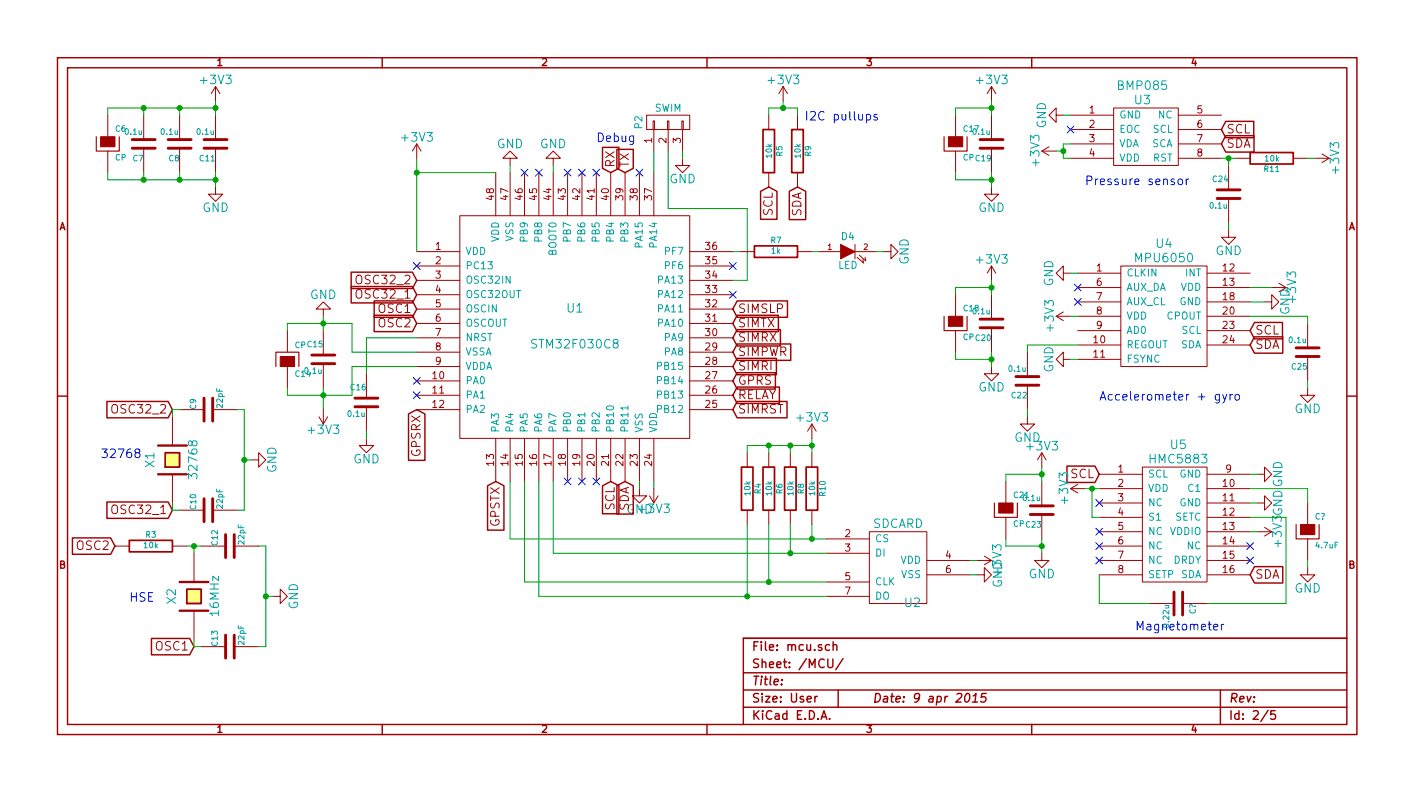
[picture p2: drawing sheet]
EESchema Schematic File Version 2
LIBS:power
LIBS:device
LIBS:transistors
LIBS:conn
LIBS:linear
LIBS:regul
LIBS:74xx
LIBS:cmos4000
LIBS:adc-dac
LIBS:memory
LIBS:xilinx
LIBS:special
LIBS:microcontrollers
LIBS:dsp
LIBS:microchip
LIBS:analog_switches
LIBS:motorola
LIBS:texas
LIBS:intel
LIBS:audio
LIBS:interface
LIBS:digital-audio
LIBS:philips
LIBS:display
LIBS:cypress
LIBS:siliconi
LIBS:opto
LIBS:atmel
LIBS:contrib
LIBS:valves
LIBS:rfcom
LIBS:dc-dc
LIBS:stm32
LIBS:diy_diodes
LIBS:relays
LIBS:sensors
LIBS:tracker-cache
EELAYER 27 0
EELAYER END
$Descr User 9843 5512
encoding utf-8
Sheet 2 5
Title ""
Date "9 apr 2015"
Rev ""
Comp ""
Comment1 ""
Comment2 ""
Comment3 ""
Comment4 ""
$EndDescr
$Comp
L CRYSTAL X2
U 1 1
P 1350 4150
F 0 "X2" H 1350 4300 60  0000 C CNN
F 1 "16MHz" H 1350 4000 60  0000 C CNN
F 2 "" H 1350 4150 60  0000 C CNN
F 3 "" H 1350 4150 60  0000 C CNN
	1    1350 4150
	0    -1   -1   0   
$EndComp
$Comp
L C C13
U 1 1
P 1600 4500
F 0 "C13" H 1600 4600 40  0000 L CNN
F 1 "22pF" H 1606 4415 40  0000 L CNN
F 2 "" H 1638 4350 30  0000 C CNN
F 3 "" H 1600 4500 60  0000 C CNN
	1    1600 4500
	0    -1   -1   0   
$EndComp
$Comp
L C C12
U 1 1
P 1600 3800
F 0 "C12" H 1600 3900 40  0000 L CNN
F 1 "22pF" H 1606 3715 40  0000 L CNN
F 2 "" H 1638 3650 30  0000 C CNN
F 3 "" H 1600 3800 60  0000 C CNN
	1    1600 3800
	0    -1   -1   0   
$EndComp
$Comp
L GND #PWR9
U 1 1
P 1900 4150
F 0 "#PWR9" H 1900 3900 60  0001 C CNN
F 1 "GND" H 1900 4000 60  0000 C CNN
F 2 "" H 1900 4150 60  0000 C CNN
F 3 "" H 1900 4150 60  0000 C CNN
	1    1900 4150
	0    -1   -1   0   
$EndComp
$Comp
L SDCARD_HOLDER U2
U 1 1
P 6250 3950
F 0 "U2" H 6350 3700 60  0000 C CNN
F 1 "SDCARD" H 6250 4250 60  0000 C CNN
F 2 "" H 6250 3950 60  0000 C CNN
F 3 "" H 6250 3950 60  0000 C CNN
	1    6250 3950
	1    0    0    -1  
$EndComp
$Comp
L GND #PWR23
U 1 1
P 6800 4000
F 0 "#PWR23" H 6800 3750 60  0001 C CNN
F 1 "GND" H 6800 3850 60  0000 C CNN
F 2 "" H 6800 4000 60  0000 C CNN
F 3 "" H 6800 4000 60  0000 C CNN
	1    6800 4000
	0    -1   -1   0   
$EndComp
$Comp
L R R10
U 1 1
P 5650 3400
F 0 "R10" V 5730 3400 40  0000 C CNN
F 1 "10k" V 5657 3401 40  0000 C CNN
F 2 "" V 5580 3400 30  0000 C CNN
F 3 "" H 5650 3400 30  0000 C CNN
	1    5650 3400
	1    0    0    -1  
$EndComp
$Comp
L R R8
U 1 1
P 5500 3400
F 0 "R8" V 5580 3400 40  0000 C CNN
F 1 "10k" V 5507 3401 40  0000 C CNN
F 2 "" V 5430 3400 30  0000 C CNN
F 3 "" H 5500 3400 30  0000 C CNN
	1    5500 3400
	1    0    0    -1  
$EndComp
$Comp
L R R6
U 1 1
P 5350 3400
F 0 "R6" V 5430 3400 40  0000 C CNN
F 1 "10k" V 5357 3401 40  0000 C CNN
F 2 "" V 5280 3400 30  0000 C CNN
F 3 "" H 5350 3400 30  0000 C CNN
	1    5350 3400
	1    0    0    -1  
$EndComp
$Comp
L R R4
U 1 1
P 5200 3400
F 0 "R4" V 5280 3400 40  0000 C CNN
F 1 "10k" V 5207 3401 40  0000 C CNN
F 2 "" V 5130 3400 30  0000 C CNN
F 3 "" H 5200 3400 30  0000 C CNN
	1    5200 3400
	1    0    0    -1  
$EndComp
Text GLabel 1350 4500 0    60   Input ~ 0
OSC1
Text GLabel 800  3800 0    60   Input ~ 0
OSC2
$Comp
L STM32F030C8 U1
U 1 1
P 4000 2250
F 0 "U1" H 4000 2350 60  0000 C CNN
F 1 "STM32F030C8" H 4000 2100 60  0000 C CNN
F 2 "" H 3600 1950 60  0000 C CNN
F 3 "" H 3600 1950 60  0000 C CNN
	1    4000 2250
	1    0    0    -1  
$EndComp
Wire Wire Line
	1850 4500 1800 4500
Wire Wire Line
	1850 3800 1850 4500
Wire Wire Line
	1850 3800 1800 3800
Wire Wire Line
	1350 3800 1350 3850
Wire Wire Line
	1350 4500 1350 4450
Wire Wire Line
	1900 4150 1850 4150
Connection ~ 1850 4150
Wire Wire Line
	5350 3650 5350 4050
Wire Wire Line
	5200 3650 5200 4150
Wire Wire Line
	5500 3650 5500 3850
Wire Wire Line
	5650 3650 5650 3750
Wire Wire Line
	3550 3750 5750 3750
Connection ~ 5650 3750
Wire Wire Line
	3850 3850 5750 3850
Connection ~ 5500 3850
Wire Wire Line
	3650 4050 5750 4050
Connection ~ 5350 4050
Connection ~ 5200 4150
Wire Wire Line
	5200 3150 5200 3100
Wire Wire Line
	5200 3100 5650 3100
Wire Wire Line
	5650 3050 5650 3150
Wire Wire Line
	5500 3150 5500 3100
Connection ~ 5500 3100
Connection ~ 5350 3100
Wire Wire Line
	1300 3800 1400 3800
Wire Wire Line
	1400 4500 1350 4500
Wire Wire Line
	2900 1100 2900 1750
Wire Wire Line
	2900 1200 3450 1200
$Comp
L GND #PWR10
U 1 1
P 2250 2200
F 0 "#PWR10" H 2250 1950 60  0001 C CNN
F 1 "GND" H 2250 2050 60  0000 C CNN
F 2 "" H 2250 2200 60  0000 C CNN
F 3 "" H 2250 2200 60  0000 C CNN
	1    2250 2200
	-1   0    0    1   
$EndComp
$Comp
L GND #PWR14
U 1 1
P 3550 1150
F 0 "#PWR14" H 3550 900 60  0001 C CNN
F 1 "GND" H 3550 1000 60  0000 C CNN
F 2 "" H 3550 1150 60  0000 C CNN
F 3 "" H 3550 1150 60  0000 C CNN
	1    3550 1150
	-1   0    0    1   
$EndComp
$Comp
L C C7
U 1 1
P 1000 1000
F 0 "C7" H 1000 1100 40  0000 L CNN
F 1 "0.1u" H 1006 915 40  0000 L CNN
F 2 "" H 1038 850 30  0000 C CNN
F 3 "" H 1000 1000 60  0000 C CNN
	1    1000 1000
	-1   0    0    1   
$EndComp
Wire Wire Line
	2450 2450 2900 2450
Connection ~ 2900 1200
Wire Wire Line
	2450 2550 2900 2550
$Comp
L GND #PWR16
U 1 1
P 4450 3400
F 0 "#PWR16" H 4450 3150 60  0001 C CNN
F 1 "GND" H 4450 3250 60  0000 C CNN
F 2 "" H 4450 3400 60  0000 C CNN
F 3 "" H 4450 3400 60  0000 C CNN
	1    4450 3400
	1    0    0    -1  
$EndComp
Wire Wire Line
	4450 3400 4450 3350
Wire Wire Line
	4550 3400 4550 3350
$Comp
L CRYSTAL X1
U 1 1
P 1200 3200
F 0 "X1" H 1200 3350 60  0000 C CNN
F 1 "32768" H 1200 3050 60  0000 C CNN
F 2 "" H 1200 3200 60  0000 C CNN
F 3 "" H 1200 3200 60  0000 C CNN
	1    1200 3200
	0    -1   -1   0   
$EndComp
$Comp
L C C10
U 1 1
P 1450 3550
F 0 "C10" H 1450 3650 40  0000 L CNN
F 1 "22pF" H 1456 3465 40  0000 L CNN
F 2 "" H 1488 3400 30  0000 C CNN
F 3 "" H 1450 3550 60  0000 C CNN
	1    1450 3550
	0    -1   -1   0   
$EndComp
$Comp
L C C9
U 1 1
P 1450 2850
F 0 "C9" H 1450 2950 40  0000 L CNN
F 1 "22pF" H 1456 2765 40  0000 L CNN
F 2 "" H 1488 2700 30  0000 C CNN
F 3 "" H 1450 2850 60  0000 C CNN
	1    1450 2850
	0    -1   -1   0   
$EndComp
$Comp
L GND #PWR8
U 1 1
P 1750 3200
F 0 "#PWR8" H 1750 2950 60  0001 C CNN
F 1 "GND" H 1750 3050 60  0000 C CNN
F 2 "" H 1750 3200 60  0000 C CNN
F 3 "" H 1750 3200 60  0000 C CNN
	1    1750 3200
	0    -1   -1   0   
$EndComp
Text GLabel 1200 3550 0    60   Input ~ 0
OSC32_1
Text GLabel 1200 2850 0    60   Input ~ 0
OSC32_2
Wire Wire Line
	1700 3550 1650 3550
Wire Wire Line
	1700 2850 1700 3550
Wire Wire Line
	1700 2850 1650 2850
Wire Wire Line
	1200 2850 1200 2900
Wire Wire Line
	1200 3550 1200 3500
Wire Wire Line
	1750 3200 1700 3200
Connection ~ 1700 3200
Wire Wire Line
	1250 2850 1200 2850
Wire Wire Line
	1250 3550 1200 3550
$Comp
L R R3
U 1 1
P 1050 3800
F 0 "R3" V 1130 3800 40  0000 C CNN
F 1 "10k" V 1057 3801 40  0000 C CNN
F 2 "" V 980 3800 30  0000 C CNN
F 3 "" H 1050 3800 30  0000 C CNN
	1    1050 3800
	0    -1   -1   0   
$EndComp
Connection ~ 1350 3800
Text Notes 700  3200 0    60   ~ 0
32768
Text Notes 900  4200 0    60   ~ 0
HSE
Text GLabel 2900 2250 0    60   Input ~ 0
OSC2
Text GLabel 2900 2150 0    60   Input ~ 0
OSC1
Text GLabel 2900 1950 0    60   Input ~ 0
OSC32_2
Text GLabel 2900 2050 0    60   Input ~ 0
OSC32_1
$Comp
L GND #PWR15
U 1 1
P 3850 1150
F 0 "#PWR15" H 3850 900 60  0001 C CNN
F 1 "GND" H 3850 1000 60  0000 C CNN
F 2 "" H 3850 1150 60  0000 C CNN
F 3 "" H 3850 1150 60  0000 C CNN
	1    3850 1150
	-1   0    0    1   
$EndComp
Wire Wire Line
	3850 1150 3850 1200
$Comp
L CP C6
U 1 1
P 750 1000
F 0 "C6" H 800 1100 40  0000 L CNN
F 1 "CP" H 800 900 40  0000 L CNN
F 2 "" H 850 850 30  0000 C CNN
F 3 "" H 750 1000 300 0000 C CNN
	1    750  1000
	1    0    0    -1  
$EndComp
$Comp
L C C8
U 1 1
P 1250 1000
F 0 "C8" H 1250 1100 40  0000 L CNN
F 1 "0.1u" H 1256 915 40  0000 L CNN
F 2 "" H 1288 850 30  0000 C CNN
F 3 "" H 1250 1000 60  0000 C CNN
	1    1250 1000
	-1   0    0    1   
$EndComp
$Comp
L C C11
U 1 1
P 1500 1000
F 0 "C11" H 1500 1100 40  0000 L CNN
F 1 "0.1u" H 1506 915 40  0000 L CNN
F 2 "" H 1538 850 30  0000 C CNN
F 3 "" H 1500 1000 60  0000 C CNN
	1    1500 1000
	-1   0    0    1   
$EndComp
Wire Wire Line
	3550 1150 3550 1200
Wire Wire Line
	750  1200 750  1250
Wire Wire Line
	750  1250 1500 1250
Wire Wire Line
	1500 1200 1500 1300
Wire Wire Line
	1500 700  1500 800 
Wire Wire Line
	750  750  1500 750 
Wire Wire Line
	750  750  750  800 
Wire Wire Line
	1000 800  1000 750 
Connection ~ 1000 750 
Wire Wire Line
	1250 800  1250 750 
Connection ~ 1250 750 
Wire Wire Line
	1250 1200 1250 1250
Connection ~ 1250 1250
Wire Wire Line
	1000 1200 1000 1250
Connection ~ 1000 1250
$Comp
L GND #PWR7
U 1 1
P 1500 1300
F 0 "#PWR7" H 1500 1050 60  0001 C CNN
F 1 "GND" H 1500 1150 60  0000 C CNN
F 2 "" H 1500 1300 60  0000 C CNN
F 3 "" H 1500 1300 60  0000 C CNN
	1    1500 1300
	1    0    0    -1  
$EndComp
Connection ~ 1500 1250
Connection ~ 1500 750 
$Comp
L CP C14
U 1 1
P 2000 2500
F 0 "C14" H 2050 2600 40  0000 L CNN
F 1 "CP" H 2050 2400 40  0000 L CNN
F 2 "" H 2100 2350 30  0000 C CNN
F 3 "" H 2000 2500 300 0000 C CNN
	1    2000 2500
	1    0    0    1   
$EndComp
$Comp
L C C15
U 1 1
P 2250 2500
F 0 "C15" H 2250 2600 40  0000 L CNN
F 1 "0.1u" H 2256 2415 40  0000 L CNN
F 2 "" H 2288 2350 30  0000 C CNN
F 3 "" H 2250 2500 60  0000 C CNN
	1    2250 2500
	-1   0    0    -1  
$EndComp
Wire Wire Line
	2000 2300 2000 2250
Wire Wire Line
	2000 2250 2450 2250
Wire Wire Line
	2250 2200 2250 2300
Wire Wire Line
	2000 2700 2000 2750
Wire Wire Line
	2000 2750 2450 2750
Wire Wire Line
	2250 2700 2250 2850
Wire Wire Line
	2450 2250 2450 2450
Connection ~ 2250 2250
Wire Wire Line
	2450 2750 2450 2550
Connection ~ 2250 2750
$Comp
L +3V3 #PWR11
U 1 1
P 2250 2850
F 0 "#PWR11" H 2250 2700 60  0001 C CNN
F 1 "+3V3" H 2250 2990 60  0000 C CNN
F 2 "" H 2250 2850 60  0000 C CNN
F 3 "" H 2250 2850 60  0000 C CNN
	1    2250 2850
	-1   0    0    1   
$EndComp
$Comp
L +3V3 #PWR6
U 1 1
P 1500 700
F 0 "#PWR6" H 1500 550 60  0001 C CNN
F 1 "+3V3" H 1500 840 60  0000 C CNN
F 2 "" H 1500 700 60  0000 C CNN
F 3 "" H 1500 700 60  0000 C CNN
	1    1500 700 
	1    0    0    -1  
$EndComp
$Comp
L +3V3 #PWR13
U 1 1
P 2900 1100
F 0 "#PWR13" H 2900 950 60  0001 C CNN
F 1 "+3V3" H 2900 1240 60  0000 C CNN
F 2 "" H 2900 1100 60  0000 C CNN
F 3 "" H 2900 1100 60  0000 C CNN
	1    2900 1100
	1    0    0    -1  
$EndComp
$Comp
L +3V3 #PWR17
U 1 1
P 4550 3400
F 0 "#PWR17" H 4550 3250 60  0001 C CNN
F 1 "+3V3" H 4550 3540 60  0000 C CNN
F 2 "" H 4550 3400 60  0000 C CNN
F 3 "" H 4550 3400 60  0000 C CNN
	1    4550 3400
	-1   0    0    1   
$EndComp
$Comp
L +3V3 #PWR19
U 1 1
P 5650 3050
F 0 "#PWR19" H 5650 2900 60  0001 C CNN
F 1 "+3V3" H 5650 3190 60  0000 C CNN
F 2 "" H 5650 3050 60  0000 C CNN
F 3 "" H 5650 3050 60  0000 C CNN
	1    5650 3050
	1    0    0    -1  
$EndComp
$Comp
L +3V3 #PWR22
U 1 1
P 6800 3900
F 0 "#PWR22" H 6800 3750 60  0001 C CNN
F 1 "+3V3" H 6800 4040 60  0000 C CNN
F 2 "" H 6800 3900 60  0000 C CNN
F 3 "" H 6800 3900 60  0000 C CNN
	1    6800 3900
	0    1    1    0   
$EndComp
$Comp
L C C16
U 1 1
P 2550 2800
F 0 "C16" H 2550 2900 40  0000 L CNN
F 1 "0.1u" H 2556 2715 40  0000 L CNN
F 2 "" H 2588 2650 30  0000 C CNN
F 3 "" H 2550 2800 60  0000 C CNN
	1    2550 2800
	-1   0    0    -1  
$EndComp
$Comp
L GND #PWR12
U 1 1
P 2550 3050
F 0 "#PWR12" H 2550 2800 60  0001 C CNN
F 1 "GND" H 2550 2900 60  0000 C CNN
F 2 "" H 2550 3050 60  0000 C CNN
F 3 "" H 2550 3050 60  0000 C CNN
	1    2550 3050
	1    0    0    -1  
$EndComp
Wire Wire Line
	2550 3050 2550 3000
Wire Wire Line
	2900 2350 2550 2350
Wire Wire Line
	2550 2350 2550 2600
Text GLabel 5100 2350 2    60   Input ~ 0
SIMRX
Text GLabel 5100 2250 2    60   Input ~ 0
SIMTX
Text GLabel 2900 2850 3    60   Input ~ 0
GPSRX
Text GLabel 3450 3350 3    60   Input ~ 0
GPSTX
$Comp
L CONN_01X03 P2
U 1 1
P 4650 850
F 0 "P2" H 4650 1050 50  0000 C CNN
F 1 "SWIM" V 4750 850 50  0000 C CNN
F 2 "" H 4650 850 60  0000 C CNN
F 3 "" H 4650 850 60  0000 C CNN
	1    4650 850 
	0    -1   -1   0   
$EndComp
Wire Wire Line
	4550 1200 4550 1050
Wire Wire Line
	5100 1950 5200 1950
Wire Wire Line
	5200 1950 5200 1450
Wire Wire Line
	5200 1450 4650 1450
Wire Wire Line
	4650 1450 4650 1050
$Comp
L GND #PWR18
U 1 1
P 4750 1100
F 0 "#PWR18" H 4750 850 60  0001 C CNN
F 1 "GND" H 4750 950 60  0000 C CNN
F 2 "" H 4750 1100 60  0000 C CNN
F 3 "" H 4750 1100 60  0000 C CNN
	1    4750 1100
	1    0    0    -1  
$EndComp
Wire Wire Line
	4750 1100 4750 1050
$Comp
L GND #PWR32
U 1 1
P 7400 800
F 0 "#PWR32" H 7400 550 60  0001 C CNN
F 1 "GND" H 7400 650 60  0000 C CNN
F 2 "" H 7400 800 60  0000 C CNN
F 3 "" H 7400 800 60  0000 C CNN
	1    7400 800 
	0    1    1    0   
$EndComp
$Comp
L +3V3 #PWR31
U 1 1
P 7350 1050
F 0 "#PWR31" H 7350 900 60  0001 C CNN
F 1 "+3V3" H 7350 1190 60  0000 C CNN
F 2 "" H 7350 1050 60  0000 C CNN
F 3 "" H 7350 1050 60  0000 C CNN
	1    7350 1050
	0    -1   -1   0   
$EndComp
$Comp
L BMP085 U3
U 1 1
P 8000 950
F 0 "U3" H 7950 1200 60  0000 C CNN
F 1 "BMP085" H 7950 1300 60  0000 C CNN
F 2 "" H 7750 950 60  0000 C CNN
F 3 "" H 7750 950 60  0000 C CNN
	1    8000 950 
	1    0    0    -1  
$EndComp
NoConn ~ 7450 900 
Wire Wire Line
	7450 1100 7400 1100
Wire Wire Line
	7400 1100 7400 1000
Wire Wire Line
	7400 1000 7450 1000
Wire Wire Line
	7350 1050 7400 1050
Connection ~ 7400 1050
Wire Wire Line
	7400 800  7450 800 
$Comp
L R R11
U 1 1
P 8850 1100
F 0 "R11" V 8930 1100 40  0000 C CNN
F 1 "10k" V 8857 1101 40  0000 C CNN
F 2 "" V 8780 1100 30  0000 C CNN
F 3 "" H 8850 1100 30  0000 C CNN
	1    8850 1100
	0    1    1    0   
$EndComp
$Comp
L C C24
U 1 1
P 8550 1350
F 0 "C24" H 8550 1450 40  0000 L CNN
F 1 "0.1u" H 8556 1265 40  0000 L CNN
F 2 "" H 8588 1200 30  0000 C CNN
F 3 "" H 8550 1350 60  0000 C CNN
	1    8550 1350
	-1   0    0    -1  
$EndComp
$Comp
L GND #PWR37
U 1 1
P 8550 1600
F 0 "#PWR37" H 8550 1350 60  0001 C CNN
F 1 "GND" H 8550 1450 60  0000 C CNN
F 2 "" H 8550 1600 60  0000 C CNN
F 3 "" H 8550 1600 60  0000 C CNN
	1    8550 1600
	1    0    0    -1  
$EndComp
$Comp
L +3V3 #PWR44
U 1 1
P 9150 1100
F 0 "#PWR44" H 9150 950 60  0001 C CNN
F 1 "+3V3" H 9150 1240 60  0000 C CNN
F 2 "" H 9150 1100 60  0000 C CNN
F 3 "" H 9150 1100 60  0000 C CNN
	1    9150 1100
	0    1    1    0   
$EndComp
Wire Wire Line
	8500 1100 8600 1100
Wire Wire Line
	8550 1150 8550 1100
Connection ~ 8550 1100
Wire Wire Line
	9100 1100 9150 1100
Wire Wire Line
	8550 1600 8550 1550
Text GLabel 8500 900  2    60   Input ~ 0
SCL
Text GLabel 8500 1000 2    60   Input ~ 0
SDA
$Comp
L MPU6050 U4
U 1 1
P 8100 2200
F 0 "U4" H 8100 2700 60  0000 C CNN
F 1 "MPU6050" H 8100 2600 60  0000 C CNN
F 2 "" H 7900 2200 60  0000 C CNN
F 3 "" H 7900 2200 60  0000 C CNN
	1    8100 2200
	1    0    0    -1  
$EndComp
Text GLabel 8700 2300 2    60   Input ~ 0
SCL
Text GLabel 8700 2400 2    60   Input ~ 0
SDA
$Comp
L GND #PWR41
U 1 1
P 8800 2100
F 0 "#PWR41" H 8800 1850 60  0001 C CNN
F 1 "GND" H 8800 1950 60  0000 C CNN
F 2 "" H 8800 2100 60  0000 C CNN
F 3 "" H 8800 2100 60  0000 C CNN
	1    8800 2100
	0    -1   -1   0   
$EndComp
$Comp
L +3V3 #PWR42
U 1 1
P 8850 2000
F 0 "#PWR42" H 8850 1850 60  0001 C CNN
F 1 "+3V3" H 8850 2140 60  0000 C CNN
F 2 "" H 8850 2000 60  0000 C CNN
F 3 "" H 8850 2000 60  0000 C CNN
	1    8850 2000
	0    1    1    0   
$EndComp
$Comp
L +3V3 #PWR34
U 1 1
P 7450 2200
F 0 "#PWR34" H 7450 2050 60  0001 C CNN
F 1 "+3V3" H 7450 2340 60  0000 C CNN
F 2 "" H 7450 2200 60  0000 C CNN
F 3 "" H 7450 2200 60  0000 C CNN
	1    7450 2200
	0    -1   -1   0   
$EndComp
NoConn ~ 7500 2100
NoConn ~ 7500 2000
$Comp
L GND #PWR35
U 1 1
P 7450 2500
F 0 "#PWR35" H 7450 2250 60  0001 C CNN
F 1 "GND" H 7450 2350 60  0000 C CNN
F 2 "" H 7450 2500 60  0000 C CNN
F 3 "" H 7450 2500 60  0000 C CNN
	1    7450 2500
	0    1    1    0   
$EndComp
Wire Wire Line
	7450 2200 7500 2200
Wire Wire Line
	8800 2100 8700 2100
Wire Wire Line
	8850 2000 8700 2000
Wire Wire Line
	7450 2500 7500 2500
$Comp
L GND #PWR33
U 1 1
P 7450 1900
F 0 "#PWR33" H 7450 1650 60  0001 C CNN
F 1 "GND" H 7450 1750 60  0000 C CNN
F 2 "" H 7450 1900 60  0000 C CNN
F 3 "" H 7450 1900 60  0000 C CNN
	1    7450 1900
	0    1    1    0   
$EndComp
Wire Wire Line
	7450 1900 7500 1900
$Comp
L C C20
U 1 1
P 6900 2250
F 0 "C20" H 6900 2350 40  0000 L CNN
F 1 "0.1u" H 6906 2165 40  0000 L CNN
F 2 "" H 6938 2100 30  0000 C CNN
F 3 "" H 6900 2250 60  0000 C CNN
	1    6900 2250
	-1   0    0    1   
$EndComp
$Comp
L CP C18
U 1 1
P 6650 2250
F 0 "C18" H 6700 2350 40  0000 L CNN
F 1 "CP" H 6700 2150 40  0000 L CNN
F 2 "" H 6750 2100 30  0000 C CNN
F 3 "" H 6650 2250 300 0000 C CNN
	1    6650 2250
	1    0    0    -1  
$EndComp
$Comp
L +3V3 #PWR26
U 1 1
P 6900 1950
F 0 "#PWR26" H 6900 1800 60  0001 C CNN
F 1 "+3V3" H 6900 2090 60  0000 C CNN
F 2 "" H 6900 1950 60  0000 C CNN
F 3 "" H 6900 1950 60  0000 C CNN
	1    6900 1950
	1    0    0    -1  
$EndComp
$Comp
L GND #PWR27
U 1 1
P 6900 2550
F 0 "#PWR27" H 6900 2300 60  0001 C CNN
F 1 "GND" H 6900 2400 60  0000 C CNN
F 2 "" H 6900 2550 60  0000 C CNN
F 3 "" H 6900 2550 60  0000 C CNN
	1    6900 2550
	1    0    0    -1  
$EndComp
Wire Wire Line
	6900 1950 6900 2050
Wire Wire Line
	6900 2000 6650 2000
Wire Wire Line
	6650 2000 6650 2050
Wire Wire Line
	6650 2450 6650 2500
Wire Wire Line
	6650 2500 6900 2500
Wire Wire Line
	6900 2450 6900 2550
Connection ~ 6900 2500
Connection ~ 6900 2000
$Comp
L C C19
U 1 1
P 6900 1000
F 0 "C19" H 6900 1100 40  0000 L CNN
F 1 "0.1u" H 6906 915 40  0000 L CNN
F 2 "" H 6938 850 30  0000 C CNN
F 3 "" H 6900 1000 60  0000 C CNN
	1    6900 1000
	-1   0    0    1   
$EndComp
$Comp
L CP C17
U 1 1
P 6650 1000
F 0 "C17" H 6700 1100 40  0000 L CNN
F 1 "CP" H 6700 900 40  0000 L CNN
F 2 "" H 6750 850 30  0000 C CNN
F 3 "" H 6650 1000 300 0000 C CNN
	1    6650 1000
	1    0    0    -1  
$EndComp
$Comp
L +3V3 #PWR24
U 1 1
P 6900 700
F 0 "#PWR24" H 6900 550 60  0001 C CNN
F 1 "+3V3" H 6900 840 60  0000 C CNN
F 2 "" H 6900 700 60  0000 C CNN
F 3 "" H 6900 700 60  0000 C CNN
	1    6900 700 
	1    0    0    -1  
$EndComp
$Comp
L GND #PWR25
U 1 1
P 6900 1300
F 0 "#PWR25" H 6900 1050 60  0001 C CNN
F 1 "GND" H 6900 1150 60  0000 C CNN
F 2 "" H 6900 1300 60  0000 C CNN
F 3 "" H 6900 1300 60  0000 C CNN
	1    6900 1300
	1    0    0    -1  
$EndComp
Wire Wire Line
	6900 700  6900 800 
Wire Wire Line
	6900 750  6650 750 
Wire Wire Line
	6650 750  6650 800 
Wire Wire Line
	6650 1200 6650 1250
Wire Wire Line
	6650 1250 6900 1250
Wire Wire Line
	6900 1200 6900 1300
Connection ~ 6900 1250
Connection ~ 6900 750 
$Comp
L C C22
U 1 1
P 7150 2650
F 0 "C22" H 7150 2750 40  0000 L CNN
F 1 "0.1u" H 7156 2565 40  0000 L CNN
F 2 "" H 7188 2500 30  0000 C CNN
F 3 "" H 7150 2650 60  0000 C CNN
	1    7150 2650
	-1   0    0    1   
$EndComp
$Comp
L GND #PWR28
U 1 1
P 7150 2900
F 0 "#PWR28" H 7150 2650 60  0001 C CNN
F 1 "GND" H 7150 2750 60  0000 C CNN
F 2 "" H 7150 2900 60  0000 C CNN
F 3 "" H 7150 2900 60  0000 C CNN
	1    7150 2900
	1    0    0    -1  
$EndComp
Wire Wire Line
	7150 2450 7150 2400
Wire Wire Line
	7150 2400 7500 2400
Wire Wire Line
	7150 2900 7150 2850
$Comp
L C C25
U 1 1
P 9100 2450
F 0 "C25" H 9100 2550 40  0000 L CNN
F 1 "0.1u" H 9106 2365 40  0000 L CNN
F 2 "" H 9138 2300 30  0000 C CNN
F 3 "" H 9100 2450 60  0000 C CNN
	1    9100 2450
	-1   0    0    1   
$EndComp
$Comp
L GND #PWR43
U 1 1
P 9100 2700
F 0 "#PWR43" H 9100 2450 60  0001 C CNN
F 1 "GND" H 9100 2550 60  0000 C CNN
F 2 "" H 9100 2700 60  0000 C CNN
F 3 "" H 9100 2700 60  0000 C CNN
	1    9100 2700
	1    0    0    -1  
$EndComp
Wire Wire Line
	9100 2700 9100 2650
Wire Wire Line
	9100 2250 9100 2200
Wire Wire Line
	9100 2200 8700 2200
Text Notes 7550 1300 0    60   ~ 0
Pressure sensor
Text Notes 7650 2800 0    60   ~ 0
Accelerometer + gyro
$Comp
L R R5
U 1 1
P 5350 1050
F 0 "R5" V 5430 1050 40  0000 C CNN
F 1 "10k" V 5357 1051 40  0000 C CNN
F 2 "" V 5280 1050 30  0000 C CNN
F 3 "" H 5350 1050 30  0000 C CNN
	1    5350 1050
	1    0    0    -1  
$EndComp
$Comp
L R R9
U 1 1
P 5550 1050
F 0 "R9" V 5630 1050 40  0000 C CNN
F 1 "10k" V 5557 1051 40  0000 C CNN
F 2 "" V 5480 1050 30  0000 C CNN
F 3 "" H 5550 1050 30  0000 C CNN
	1    5550 1050
	1    0    0    -1  
$EndComp
$Comp
L +3V3 #PWR20
U 1 1
P 5450 700
F 0 "#PWR20" H 5450 550 60  0001 C CNN
F 1 "+3V3" H 5450 840 60  0000 C CNN
F 2 "" H 5450 700 60  0000 C CNN
F 3 "" H 5450 700 60  0000 C CNN
	1    5450 700 
	1    0    0    -1  
$EndComp
Text GLabel 5350 1300 3    60   Input ~ 0
SCL
Text GLabel 5550 1300 3    60   Input ~ 0
SDA
Wire Wire Line
	5350 800  5350 750 
Wire Wire Line
	5350 750  5550 750 
Wire Wire Line
	5550 750  5550 800 
Wire Wire Line
	5450 750  5450 700 
Connection ~ 5450 750 
Text GLabel 4250 3350 3    60   Input ~ 0
SCL
Text GLabel 4350 3350 3    60   Input ~ 0
SDA
$Comp
L LED D4
U 1 1
P 5900 1750
F 0 "D4" H 5900 1850 50  0000 C CNN
F 1 "LED" H 5900 1650 50  0000 C CNN
F 2 "" H 5900 1750 60  0000 C CNN
F 3 "" H 5900 1750 60  0000 C CNN
	1    5900 1750
	1    0    0    -1  
$EndComp
$Comp
L R R7
U 1 1
P 5400 1750
F 0 "R7" V 5480 1750 40  0000 C CNN
F 1 "1k" V 5407 1751 40  0000 C CNN
F 2 "" V 5330 1750 30  0000 C CNN
F 3 "" H 5400 1750 30  0000 C CNN
	1    5400 1750
	0    -1   -1   0   
$EndComp
$Comp
L GND #PWR21
U 1 1
P 6150 1750
F 0 "#PWR21" H 6150 1500 60  0001 C CNN
F 1 "GND" H 6150 1600 60  0000 C CNN
F 2 "" H 6150 1750 60  0000 C CNN
F 3 "" H 6150 1750 60  0000 C CNN
	1    6150 1750
	0    -1   -1   0   
$EndComp
Wire Wire Line
	5100 1750 5150 1750
Wire Wire Line
	5650 1750 5700 1750
Wire Wire Line
	6100 1750 6150 1750
Wire Wire Line
	3550 3750 3550 3350
Wire Wire Line
	3650 4050 3650 3350
Wire Wire Line
	3750 4150 5750 4150
Wire Wire Line
	3750 4150 3750 3350
Wire Wire Line
	3850 3850 3850 3350
Wire Wire Line
	6750 3900 6800 3900
Wire Wire Line
	6800 4000 6750 4000
NoConn ~ 3650 1200
NoConn ~ 3750 1200
NoConn ~ 3950 1200
NoConn ~ 4050 1200
NoConn ~ 4150 1200
NoConn ~ 4450 1200
NoConn ~ 5100 2050
NoConn ~ 4150 3350
NoConn ~ 4050 3350
NoConn ~ 3950 3350
NoConn ~ 2900 2750
NoConn ~ 2900 2650
NoConn ~ 2900 1850
NoConn ~ 5100 1850
Text Notes 5600 850  0    60   ~ 0
I2C pullups
Text GLabel 4250 1200 1    60   Input ~ 0
RX
Text GLabel 4350 1200 1    60   Input ~ 0
TX
Text Notes 4150 1000 0    60   ~ 0
Debug
$Comp
L HMC5883 U5
U 1 1
P 8200 3650
F 0 "U5" H 8200 4200 60  0000 C CNN
F 1 "HMC5883" H 8200 4100 60  0000 C CNN
F 2 "" H 8000 3500 60  0000 C CNN
F 3 "" H 8000 3500 60  0000 C CNN
	1    8200 3650
	1    0    0    -1  
$EndComp
NoConn ~ 8700 3800
NoConn ~ 7650 3800
NoConn ~ 7650 3500
Text GLabel 7650 3300 0    60   Input ~ 0
SCL
Text GLabel 8700 4000 2    60   Input ~ 0
SDA
NoConn ~ 8700 3900
$Comp
L GND #PWR39
U 1 1
P 8750 3500
F 0 "#PWR39" H 8750 3250 60  0001 C CNN
F 1 "GND" H 8750 3350 60  0000 C CNN
F 2 "" H 8750 3500 60  0000 C CNN
F 3 "" H 8750 3500 60  0000 C CNN
	1    8750 3500
	0    -1   -1   0   
$EndComp
$Comp
L +3V3 #PWR36
U 1 1
P 7550 3400
F 0 "#PWR36" H 7550 3250 60  0001 C CNN
F 1 "+3V3" H 7550 3540 60  0000 C CNN
F 2 "" H 7550 3400 60  0000 C CNN
F 3 "" H 7550 3400 60  0000 C CNN
	1    7550 3400
	0    -1   -1   0   
$EndComp
Wire Wire Line
	7550 3400 7650 3400
Wire Wire Line
	8700 3500 8750 3500
Wire Wire Line
	7650 3600 7600 3600
Wire Wire Line
	7600 3600 7600 3400
Connection ~ 7600 3400
$Comp
L +3V3 #PWR40
U 1 1
P 8750 3700
F 0 "#PWR40" H 8750 3550 60  0001 C CNN
F 1 "+3V3" H 8750 3840 60  0000 C CNN
F 2 "" H 8750 3700 60  0000 C CNN
F 3 "" H 8750 3700 60  0000 C CNN
	1    8750 3700
	0    1    1    0   
$EndComp
Wire Wire Line
	8750 3700 8700 3700
NoConn ~ 7650 3700
NoConn ~ 7650 3900
$Comp
L GND #PWR38
U 1 1
P 8750 3300
F 0 "#PWR38" H 8750 3050 60  0001 C CNN
F 1 "GND" H 8750 3150 60  0000 C CNN
F 2 "" H 8750 3300 60  0000 C CNN
F 3 "" H 8750 3300 60  0000 C CNN
	1    8750 3300
	0    -1   -1   0   
$EndComp
Wire Wire Line
	8700 3300 8750 3300
$Comp
L C C23
U 1 1
P 7250 3550
F 0 "C23" H 7250 3650 40  0000 L CNN
F 1 "0.1u" H 7256 3465 40  0000 L CNN
F 2 "" H 7288 3400 30  0000 C CNN
F 3 "" H 7250 3550 60  0000 C CNN
	1    7250 3550
	-1   0    0    1   
$EndComp
$Comp
L CP C21
U 1 1
P 7000 3550
F 0 "C21" H 7050 3650 40  0000 L CNN
F 1 "CP" H 7050 3450 40  0000 L CNN
F 2 "" H 7100 3400 30  0000 C CNN
F 3 "" H 7000 3550 300 0000 C CNN
	1    7000 3550
	1    0    0    -1  
$EndComp
$Comp
L +3V3 #PWR29
U 1 1
P 7250 3250
F 0 "#PWR29" H 7250 3100 60  0001 C CNN
F 1 "+3V3" H 7250 3390 60  0000 C CNN
F 2 "" H 7250 3250 60  0000 C CNN
F 3 "" H 7250 3250 60  0000 C CNN
	1    7250 3250
	1    0    0    -1  
$EndComp
$Comp
L GND #PWR30
U 1 1
P 7250 3850
F 0 "#PWR30" H 7250 3600 60  0001 C CNN
F 1 "GND" H 7250 3700 60  0000 C CNN
F 2 "" H 7250 3850 60  0000 C CNN
F 3 "" H 7250 3850 60  0000 C CNN
	1    7250 3850
	1    0    0    -1  
$EndComp
Wire Wire Line
	7250 3250 7250 3350
Wire Wire Line
	7250 3300 7000 3300
Wire Wire Line
	7000 3300 7000 3350
Wire Wire Line
	7000 3750 7000 3800
Wire Wire Line
	7000 3800 7250 3800
Wire Wire Line
	7250 3750 7250 3850
Connection ~ 7250 3800
Connection ~ 7250 3300
Text GLabel 5100 2550 2    60   Input ~ 0
SIMRI
Text GLabel 5100 2650 2    60   Input ~ 0
GPRS
Text GLabel 5100 2450 2    60   Input ~ 0
SIMPWR
Text GLabel 5100 2750 2    60   Input ~ 0
RELAY
Text GLabel 5100 2850 2    60   Input ~ 0
SIMRST
Wire Wire Line
	5350 3150 5350 3100
Connection ~ 5650 3100
Text GLabel 5100 2150 2    60   Input ~ 0
SIMSLP
Text Notes 7900 4400 0    60   ~ 0
Magnetometer
$Comp
L CP C?
U 1 1
P 9100 3700
F 0 "C?" H 9150 3800 40  0000 L CNN
F 1 "4.7uF" H 9150 3600 40  0000 L CNN
F 2 "" H 9200 3550 30  0000 C CNN
F 3 "" H 9100 3700 300 0000 C CNN
	1    9100 3700
	1    0    0    -1  
$EndComp
$Comp
L GND #PWR?
U 1 1
P 9100 3950
F 0 "#PWR?" H 9100 3700 60  0001 C CNN
F 1 "GND" H 9100 3800 60  0000 C CNN
F 2 "" H 9100 3950 60  0000 C CNN
F 3 "" H 9100 3950 60  0000 C CNN
	1    9100 3950
	1    0    0    -1  
$EndComp
Wire Wire Line
	8700 3400 9100 3400
Wire Wire Line
	9100 3400 9100 3500
Wire Wire Line
	9100 3900 9100 3950
$Comp
L C C?
U 1 1
P 8200 4200
F 0 "C?" H 8200 4300 40  0000 L CNN
F 1 "0.22u" H 8206 4115 40  0000 L CNN
F 2 "" H 8238 4050 30  0000 C CNN
F 3 "" H 8200 4200 60  0000 C CNN
	1    8200 4200
	0    1    1    0   
$EndComp
Wire Wire Line
	7650 4000 7650 4200
Wire Wire Line
	7650 4200 8000 4200
Wire Wire Line
	8700 3600 8950 3600
Wire Wire Line
	8950 3600 8950 4200
Wire Wire Line
	8950 4200 8400 4200
$EndSCHEMATC
